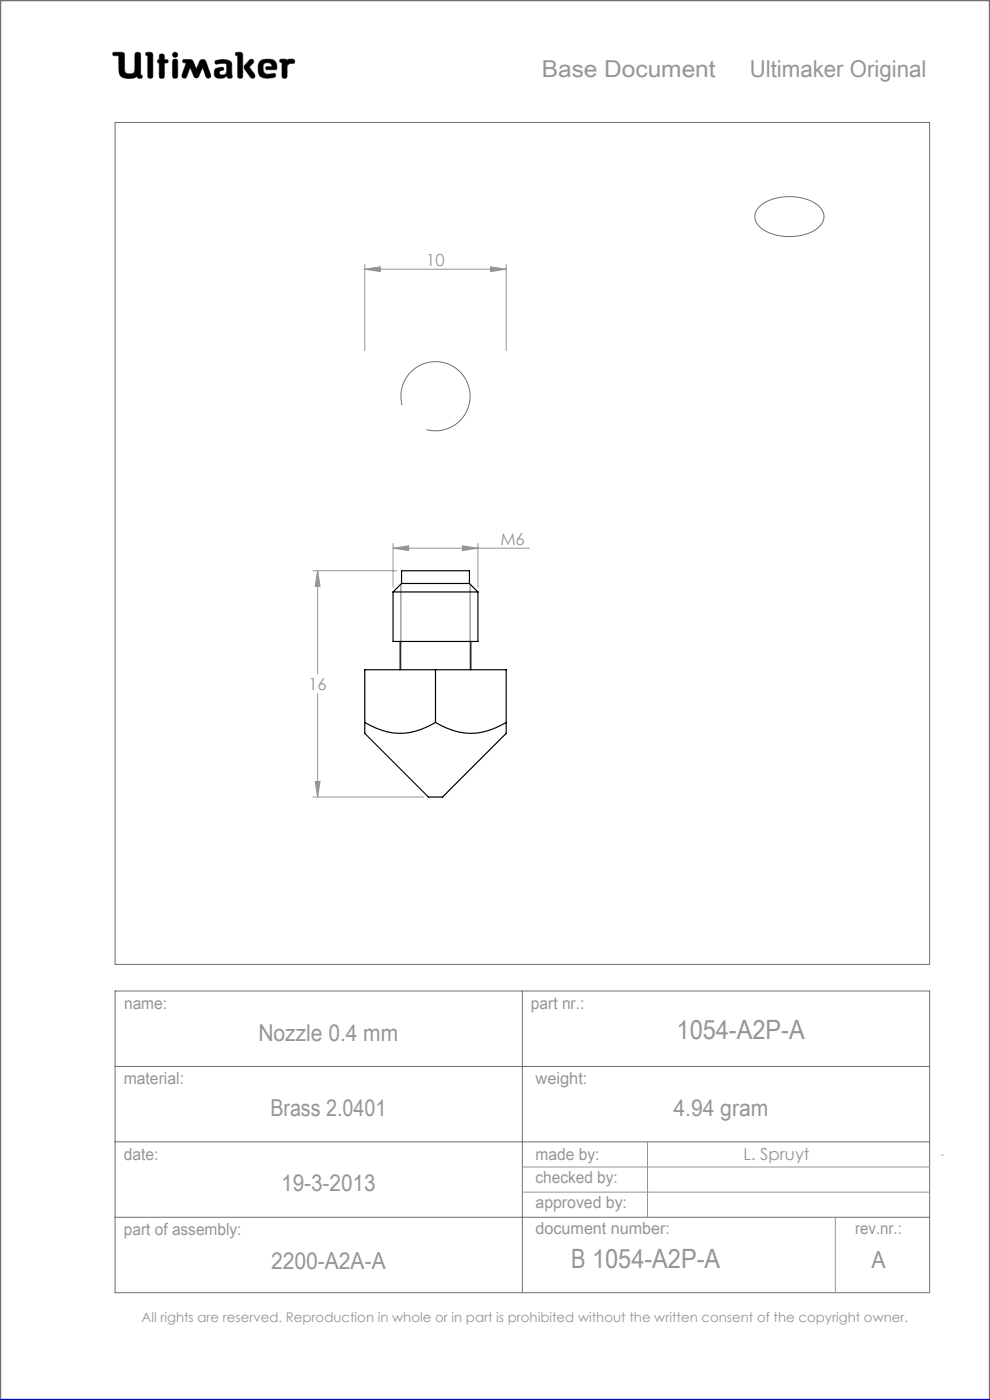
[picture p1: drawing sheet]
<svg xmlns="http://www.w3.org/2000/svg" width="210mm" height="297mm" viewBox="0 0 210 297" stroke-linecap="round" stroke-linejoin="round" font-family="sans-serif">
<g fill="none" stroke="#6f6f6f" stroke-width=".21">
<path d="M24 11.1h1.8l.5 .2 .2 4a1.62 1.62 0 0 0 2 0l.2-4a.65 .65 0 0 1 .7-.2 .65 .65 0 0 1 .4 .6v4.2l.3 .1-.1 .6a.65 .65 0 0 1-.9-.3 4 4 0 0 1-3 .2l-.6-.5-.2-.6-.1-3.6h-1.2l-.1-.3zM29.1 16.2v.1M31 11.1l1.2 .1 .2 .4v4.8a.59 .59 0 0 1-.7 .2 .59 .59 0 0 1-.4-.5v-4.3l-.4-.1zM33.8 13.4h.1M33.8 12.6h.1M33.8 12.6l-.3 .1-.1 .3 .1 .3 .3 .1M33.8 12.6v-1a.59 .59 0 0 1 .7-.1 .59 .59 0 0 1 .4 .5v.6l.6 .1a.4 .4 0 0 1 0 .6l-.6 .1-.1 3.1a.59 .59 0 0 1-.6 .1 .59 .59 0 0 1-.4-.5v-2.7M36.8 12.6h.7l.2 .5v3l-.2 .4-.3 .1-.4-.1-.2-.4v-3zM38.9 12.7l1.3-.1 .6 .2 .8 1.9 .9-2 .6-.1 .4 .1 1.2 3.2v.5l-.4 .2-.4-.1-.9-2.2-.9 2-.5 .3-.3-.2-1-2.1-.7 1.9-.3 .4-.5-.1-.2-.1v-.5l.9-2.6-.7-.1zM42.1 16.2h.1M45.7 12.9a3.6 3.6 0 0 1 3.3 .3l.2 .5v2.1a.53 .53 0 0 1-.2 .8l-.7-.1-.2-.4a1.97 1.97 0 0 1-2.5 .2 1.34 1.34 0 0 1 .4-1.8l1.3-.2 .1 .6a.74 .74 0 0 0-.9 .7 .95 .95 0 0 0 1.4 .1l.2-.6-.1-1.5a2.7 2.7 0 0 0-2 0l-.4-.2zM50.1 11.1l1.2 .1 .2 .4-.1 4.8a.59 .59 0 0 1-.6 .2 .59 .59 0 0 1-.4-.5v-4.3l-.4-.1z"/>
<path d="M52.9 12.8l.4-.2 .4 .1 .1 .4-.9 1.1 1.1 1.5 .1 .6-.2 .3h-.4a5.9 5.9 0 0 1-1.7-2.3l.2-.5zM56.6 14.8h.1M56.6 14.8l-.3-.3 .2-.3 1.2-.1-.2-.5a1.04 1.04 0 0 0-1.7 .5l.2 1.3 .8 .4M56.6 14.8h1.7l.4-.2a1.66 1.66 0 0 0-1.5-2l-1.7 .1a2.65 2.65 0 0 0-.3 3.5 3.5 3.5 0 0 0 3.2 .1l.1-.3-.2-.4-1.5 .2M56.8 15.8h.1M59.5 12.6h1.1l.3 .2a1.21 1.21 0 0 1 1.5-.1l.1 .6-1 .2-.6 .4-.1 2.5a.59 .59 0 0 1-.6 .2 .59 .59 0 0 1-.4-.5v-2.8l-.4-.2zM24.4 26h172.8v178.6h-172.8zM161.1 43.8a10.6 10.6 0 0 1 12.7 0 2.9 2.9 0 0 1-.7 4.8 10.9 10.9 0 0 1-11.8-.3 2.81 2.81 0 0 1-.2-4.5zM85.3 86a7.3 7.3 0 0 1 6.4-9.2 7.3 7.3 0 0 1 8 7.9 7.3 7.3 0 0 1-9.2 6.4M85 123.9v18.2M99.7 123.9v18.2M24.4 210.2h172.8v64h-172.8z"/>
<path d="M110.8 210.2v64M24.4 226.2h172.8M24.4 242.2h172.8M24.4 258.2h172.8"/>
<circle cx="37.2" cy="11.6" r=".56"/>
</g>
<path d="M0 297v-297h210v297" fill="none" stroke="#6f6f6f" stroke-width=".5"/>
<g fill="none" stroke="#959595" stroke-width=".21">
<path d="M77.4 57.1l3.3-.5v1zM77.4 56.1v18.3M77.4 57.1h30M104.1 56.6l3.3 .5-3.3 .5zM107.4 56.1v18.3M83.4 116.3l3.3-.5v1zM83.4 115.3v9.3M83.4 116.3h28.9M98.1 115.8l3.3 .5-3.3 .5zM101.4 115.3v9.3M66.4 121.1h17.8M67.4 121.1v21.9"/>
<path d="M67.4 121.1l.5 3.3h-1zM67.4 147.2v21.9M66.4 169.1h23.5M66.9 165.8h1l-.5 3.3zM110.8 247.6h86.4M110.8 252.9h86.4M137.4 242.2v16M177.2 258.2v16M199.7 245h.4"/>
</g>
<path d="M0 297h210" fill="none" stroke="#00f" stroke-width=".5"/>
<path d="M45.7 12.9l-.1 .4 .2 .3 1.7-.2 .6 .2-.1 1.8-.2 .4-.5 .1a.54 .54 0 0 1-.8-.5 .54 .54 0 0 1 .8-.5l.2-.1-.1-.4-.4-.1a1.31 1.31 0 0 0-1.5 .9 1.14 1.14 0 0 0 .3 1.2 1.14 1.14 0 0 0 1.2 .2l.8-.3a.23 .23 0 0 1 .3-.2 .23 .23 0 0 1 .2 .4 .58 .58 0 0 0 .8 .1 .58 .58 0 0 0 .1-.9v-2a1.32 1.32 0 0 0-1.7-1.1zM50 11.2v.5l.4 .1v4.5l.2 .3h.6l.3-.4v-4.7l-.4-.4zM53 12.7l-1.1 1.2-.1 .5 1.4 2.1 .6 .1 .3-.3v-.4l-1.2-1.7 .9-.9v-.4l-.3-.3zM55.1 13a2.66 2.66 0 0 0 .3 3.4l1.4 .2 1.3-.2 .4-.3-.2-.5-1.5 .2-.6-.2-.3-.4-.1-.9a.98 .98 0 0 1 .7-1 .98 .98 0 0 1 1.1 .5l.1 .3-1.2 .1-.1 .4 .2 .2h1.6a.49 .49 0 0 0 .5-.2 .49 .49 0 0 0 0-.6 1.57 1.57 0 0 0-2-1.4h-.9zM59.4 12.6v.5l.4 .2v3l.3 .3h.5l.3-.4v-2.3l.6-.4 .9-.1 .1-.6-.4-.3-.9 .1-.3 .2-.3-.2zM36.7 12.6l-.1 3.7 .2 .3h.6l.3-.4v-3.3l-.3-.3zM36.6 11.6a.56 .56 0 0 0 1.1 0 .56 .56 0 0 0-1.1 0zM33.9 11.6l-.1 1-.3 .2-.1 .3 .4 .3v3l.2 .2h.5l.3-.1 .1-.3v-2.8l.7-.1 .1-.4-.2-.2-.6-.1-.2-1.1zM31 11.2l-.1 .5 .4 .1 .1 4.5 .2 .3h.5l.3-.4v-4.7l-.4-.4zM38.8 12.7v.6h.7l-.9 2.7 .2 .5 .4 .1 .3-.2 .8-2.1 .9 2 .2 .2h.4l.3-.2 .9-2 .8 2.1 .5 .2 .4-.3v-.4l-1-2.8-.3-.4-.5-.1-.4 .2-.9 1.9-.9-2-.5-.1zM24 11.2l-.1 .3 .2 .3h1.1v2.7a1.73 1.73 0 0 0 2.1 2.1 2.42 2.42 0 0 0 1.8-.4l.3 .4h.6l.2-.3-.1-.3-.3-.1v-4.3l-.1-.3-.2-.2h-.6l-.3 .4v3.4a.89 .89 0 0 1-1.3 .8 .81 .81 0 0 1-.9-1.1l-.1-3.3-.5-.2z" fill-rule="evenodd" fill="#000"/>
<path d="M66.9 165.8h1l-.5 3.3zM67.4 121.1l.5 3.3h-1zM83.4 116.3l3.3-.5v1zM98.1 115.8l3.3 .5-3.3 .5zM77.4 57.1l3.3-.5v1zM104.1 56.6l3.3 .5-3.3 .5z" fill="#959595"/>
<g fill="none" stroke="#000" stroke-width=".25">
<path d="M83.4 125.6h18M83.4 125.6v10.5h18v-10.5M84.9 136.1v6M85.2 123.8h14.4M85.2 123.8v-2.7h14.4v2.7M85.2 123.8l-1.8 1.8M99.6 123.8l1.8 1.8M99.9 136.1v6M77.4 153.3v2.3l13.5 13.5h3l13.5-13.5v-2.3M77.4 153.3a13.3 13.3 0 0 0 15 0M77.4 153.3v-11.2h30v11.2M92.4 153.3a13.3 13.3 0 0 0 15 0"/>
<path d="M92.4 142.1v11.2"/>
</g>
<g font-size="5.6" fill="#959595">
<text x="143.5" y="220.3">1054-A2P-A</text>
<text x="121.1" y="269.1">B 1054-A2P-A</text>
</g>
<g font-size="4.9" fill="#959595">
<text x="114.9" y="16.3">Base Document</text>
<text x="159" y="16.3">Ultimaker Original</text>
<text x="54.8" y="220.9">Nozzle 0.4 mm</text>
<text x="57.3" y="236.7">Brass 2.0401</text>
<text x="142.8" y="236.7">4.94 gram</text>
<text x="59.6" y="252.7">19-3-2013</text>
<text x="57.5" y="269.3">2200-A2A-A</text>
<text x="184.9" y="269.1">A</text>
</g>
<g font-size="3.5" fill="#959595">
<text x="90.4" y="56.3">10</text>
<text x="106.1" y="115.5">M6</text>
<text x="65.4" y="146.4">16</text>
<text x="26.3" y="214.1">name:</text>
<text x="112.6" y="214">part nr.:</text>
<text x="26.2" y="229.9">material:</text>
<text x="113.6" y="229.9">weight:</text>
<text x="26.3" y="246">date:</text>
<text x="113.6" y="246">made by:</text>
<text x="113.6" y="251.1">checked by:</text>
<text x="157.7" y="246.2">L. Spruyt</text>
<text x="113.6" y="256.3">approved by:</text>
<text x="26.3" y="262">part of assembly:</text>
<text x="113.6" y="261.8">document number:</text>
<text x="181.4" y="261.9">rev.nr.:</text>
</g>
<text font-size="2.8" fill="#959595" x="30" y="280.4">All rights are reserved. Reproduction in whole or in part is prohibited without the written consent of the copyright owner.</text>
</svg>
